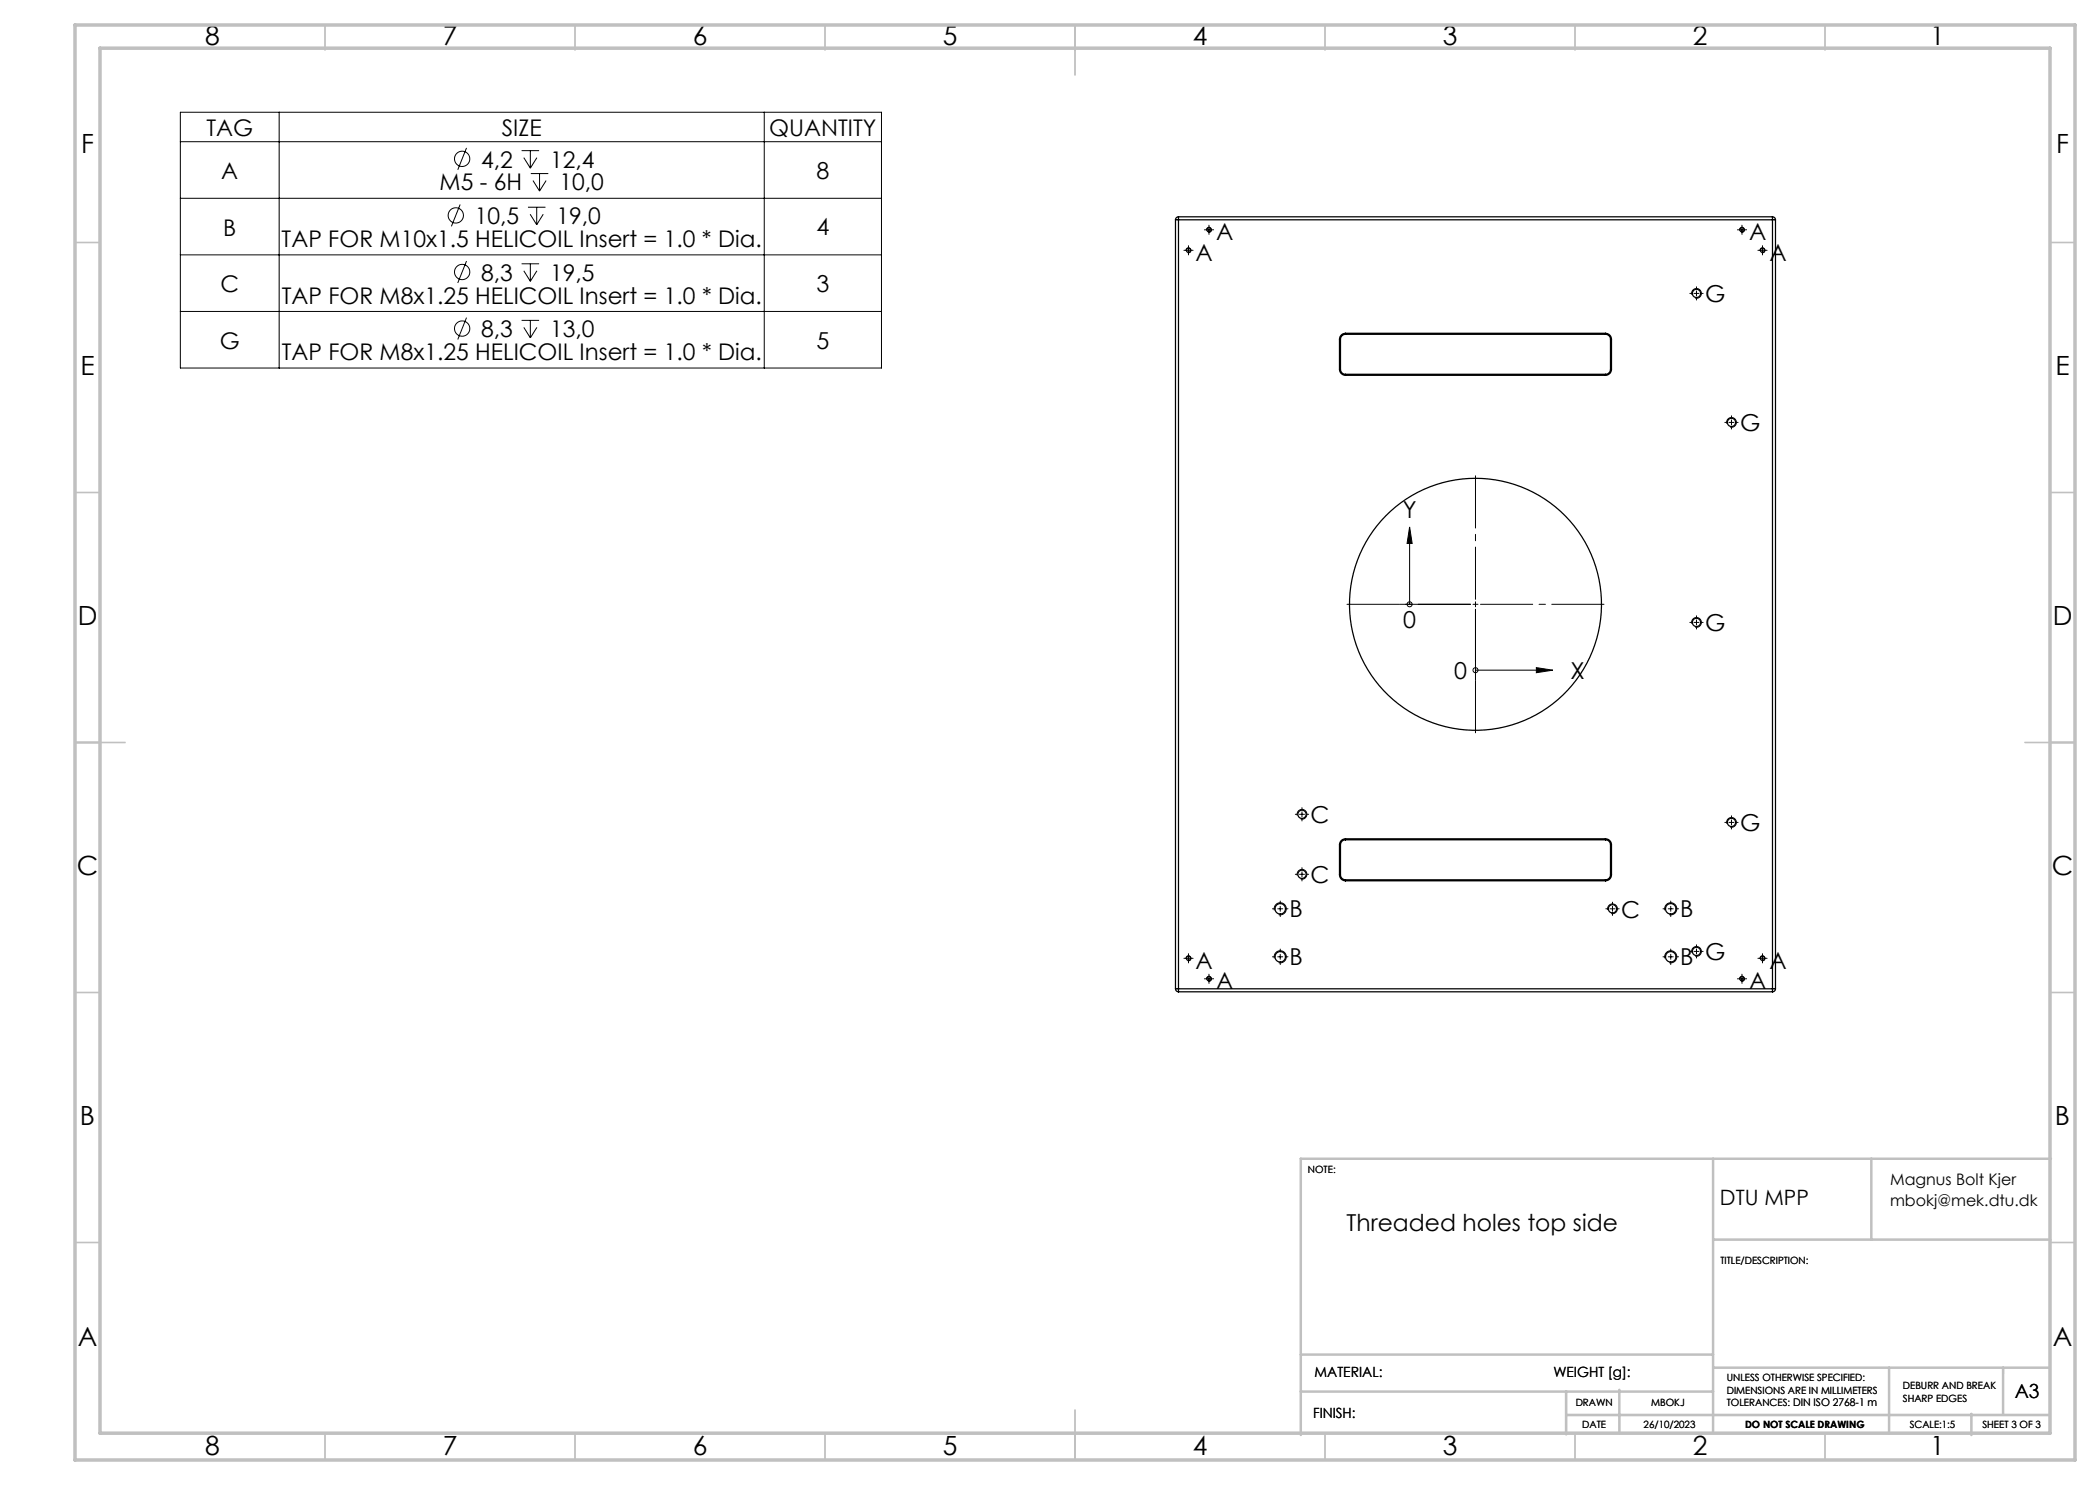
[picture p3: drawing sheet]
<svg xmlns="http://www.w3.org/2000/svg" width="420mm" height="297mm" viewBox="0 0 420 297" stroke-linecap="round" stroke-linejoin="round" font-family="sans-serif">
<g fill="none" stroke="#000" stroke-width=".25">
<path d="M235.1 44h120M235.1 44v153.8M235.7 43.4a.6 .6 0 0 0-.6 .6M235.7 43.4v155M235.7 43.4h118.8M354.5 43.4a.6 .6 0 0 1 .6 .6M354.5 43.4v155M355.1 44v153.8M267.9 73.9a1.2 1.2 0 0 0 1.2 1.2M267.9 67.9v6M267.9 73.9h.2M267.9 67.9h.2"/>
<path d="M268.1 73.9a1 1 0 0 0 1 1M268.1 67.9v6M269.1 66.7a1.2 1.2 0 0 0-1.2 1.2M269.1 66.9a1 1 0 0 0-1 1M269.1 75.1h52M269.1 66.7h52M269.1 66.7v.2M269.1 74.9v.2M269.1 74.9h52M269.1 66.9h52M321.1 66.7a1.2 1.2 0 0 1 1.2 1.2M321.1 66.9a1 1 0 0 1 1 1"/>
<path d="M321.1 66.7v.2M321.1 74.9v.2M322.1 73.9a1 1 0 0 1-1 1M322.1 67.9v6M322.1 73.9h.2M322.1 67.9h.2M322.3 73.9a1.2 1.2 0 0 1-1.2 1.2M322.3 67.9v6M267.9 175a1.2 1.2 0 0 0 1.2 1.2M267.9 169v6M267.9 175h.2M267.9 169h.2"/>
<path d="M268.1 175a1 1 0 0 0 1 1M268.1 169v6M269.1 167.8a1.2 1.2 0 0 0-1.2 1.2M269.1 168a1 1 0 0 0-1 1M269.1 167.8h52M269.1 176.2h52M269.1 167.8v.2M269.1 176v.2M269.1 168h52M269.1 176h52M321.1 167.8a1.2 1.2 0 0 1 1.2 1.2M321.1 168a1 1 0 0 1 1 1"/>
<path d="M321.1 167.8v.2M321.1 176v.2M322.1 175a1 1 0 0 1-1 1M322.1 175h.2M322.1 169v6M322.1 169h.2M322.3 175a1.2 1.2 0 0 1-1.2 1.2M322.3 169v6M235.1 197.8a.6 .6 0 0 0 .6 .6M235.1 197.8h120M235.7 198.4h118.8M355.1 197.8a.6 .6 0 0 1-.6 .6"/>
<circle cx="237.7" cy="50.1" r=".42"/>
<circle cx="241.8" cy="46" r=".42"/>
<circle cx="339.3" cy="58.7" r=".83"/>
<circle cx="348.4" cy="46" r=".42"/>
<circle cx="352.5" cy="50.1" r=".42"/>
<circle cx="346.3" cy="84.5" r=".83"/>
<circle cx="295.1" cy="120.9" r="25.2"/>
<circle cx="339.3" cy="124.5" r=".83"/>
<circle cx="260.4" cy="174.9" r=".83"/>
<circle cx="260.4" cy="162.9" r=".83"/>
<circle cx="346.3" cy="164.5" r=".83"/>
<circle cx="237.7" cy="191.7" r=".42"/>
<circle cx="241.8" cy="195.8" r=".42"/>
<circle cx="256" cy="181.8" r="1.05"/>
<circle cx="256" cy="191.4" r="1.05"/>
<circle cx="322.5" cy="181.8" r=".83"/>
<circle cx="334.1" cy="181.8" r="1.05"/>
<circle cx="334.1" cy="191.4" r="1.05"/>
<circle cx="339.3" cy="190.3" r=".83"/>
<circle cx="348.4" cy="195.8" r=".42"/>
<circle cx="352.5" cy="191.7" r=".42"/>
</g>
<g fill="none" stroke="#000" stroke-width=".2">
<path d="M36.1 22.4h140.2v51.2h-140.2zM36.1 28.3h140.2M36.1 39.7h140.2M55.8 22.4v51.2M93.3 29.6l-1.7 4.4M104.3 30.1h3.5M104.8 31.5l1.3 2.1M106.1 30.1v3.5M106.2 34.7h3.5M106.6 36.1l1.3 2.1M107.4 31.5l-1.3 2.1M107.9 34.7v3.5"/>
<path d="M109.2 36.1l-1.3 2.1M152.8 22.4v51.2M36.1 51h140.2M92 40.9l-1.7 4.4M93.3 52.2l-1.7 4.4M104.3 52.8h3.5M104.8 54.2l1.3 2.1M105.6 41.4h3.5M106 42.8l1.3 2.1M106.1 52.8v3.5M107.3 41.4v3.5M107.4 54.2l-1.3 2.1"/>
<path d="M108.7 42.8l-1.4 2.1M237.2 50.1h1M237.2 50.2a.5 .5 0 0 1 .5-.6 .5 .5 0 0 1 .5 .5 .5 .5 0 0 1-.6 .4M237.7 49.6v1M241.3 46h1M241.3 46.1a.5 .5 0 0 1 .5-.6 .5 .5 0 0 1 .5 .5 .5 .5 0 0 1-.6 .4M241.8 45.5v1M338.4 58.9a.98 .98 0 0 1 .8-1.2 .98 .98 0 0 1 1.1 1.1 .98 .98 0 0 1-1.3 .8M338.8 58.7h1M339.3 58.2v1M347.9 46h1M347.9 46.1a.5 .5 0 0 1 .5-.6 .5 .5 0 0 1 .5 .5 .5 .5 0 0 1-.6 .4"/>
<path d="M348.4 45.5v1M352 50.1h1M352 50.2a.5 .5 0 0 1 .5-.6 .5 .5 0 0 1 .5 .5 .5 .5 0 0 1-.6 .4M352.5 49.6v1M36.1 62.3h140.2M93.3 63.5l-1.7 4.4M104.3 64.1h3.5M104.8 65.5l1.3 2.1M106.1 64.1v3.5M107.4 65.5l-1.3 2.1M345.4 84.7a.98 .98 0 0 1 .8-1.2 .98 .98 0 0 1 1.1 1.1 .98 .98 0 0 1-1.3 .8M345.8 84.5h1"/>
<path d="M346.3 84v1M281.9 108.7v12.2M281.9 105.4l.5 3.3h-1zM279.9 120.9h14.2M294.6 120.9h1M295.1 120.4v1M295.1 121.9v14.1M295.1 134h12.2M307.3 133.5l3.3 .5-3.3 .5zM338.4 124.7a.98 .98 0 0 1 .8-1.2 .98 .98 0 0 1 1.1 1.1 .98 .98 0 0 1-1.3 .8M338.8 124.5h1M339.3 124v1"/>
<path d="M259.5 175.1a.98 .98 0 0 1 .8-1.2 .98 .98 0 0 1 1.1 1 .98 .98 0 0 1-1.3 .9M259.5 163.1a.98 .98 0 0 1 .8-1.2 .98 .98 0 0 1 1.1 1 .98 .98 0 0 1-1.3 .9M259.9 174.9h1M259.9 162.9h1M260.4 162.4v1M260.4 174.4v1M345.4 164.7a.98 .98 0 0 1 .8-1.2 .98 .98 0 0 1 1.1 1.1 .98 .98 0 0 1-1.3 .8M345.8 164.5h1M346.3 164v1M237.2 191.7h1M237.2 191.8a.5 .5 0 0 1 .5-.6 .5 .5 0 0 1 .5 .5 .5 .5 0 0 1-.6 .4M237.7 191.2v1"/>
<path d="M241.3 195.8h1M241.3 195.9a.5 .5 0 0 1 .5-.6 .5 .5 0 0 1 .5 .5 .5 .5 0 0 1-.6 .4M241.8 195.3v1M254.9 191.7a1.21 1.21 0 0 1 1-1.5 1.21 1.21 0 0 1 1.4 1.3 1.21 1.21 0 0 1-1.6 1M254.9 182.1a1.21 1.21 0 0 1 1-1.5 1.21 1.21 0 0 1 1.4 1.3 1.21 1.21 0 0 1-1.6 1M255.5 191.4h1M255.5 181.8h1M256 181.3v1M256 190.9v1M321.6 182a.98 .98 0 0 1 .8-1.2 .98 .98 0 0 1 1.1 1 .98 .98 0 0 1-1.3 .9M322 181.8h1M322.5 181.3v1"/>
<path d="M333 191.7a1.21 1.21 0 0 1 1-1.5 1.21 1.21 0 0 1 1.4 1.3 1.21 1.21 0 0 1-1.6 1M333 182.1a1.21 1.21 0 0 1 1-1.5 1.21 1.21 0 0 1 1.4 1.3 1.21 1.21 0 0 1-1.6 1M333.6 191.4h1M333.6 181.8h1M334.1 181.3v1M334.1 190.9v1M338.4 190.5a.98 .98 0 0 1 .8-1.2 .98 .98 0 0 1 1.1 1.1 .98 .98 0 0 1-1.3 .8M338.8 190.3h1M339.3 189.8v1M347.9 195.8h1M347.9 195.9a.5 .5 0 0 1 .5-.6 .5 .5 0 0 1 .5 .5 .5 .5 0 0 1-.6 .4M348.4 195.3v1"/>
<path d="M352 191.7h1M352 191.8a.5 .5 0 0 1 .5-.6 .5 .5 0 0 1 .5 .5 .5 .5 0 0 1-.6 .4M352.5 191.2v1"/>
<circle cx="92.4" cy="31.8" r="1.53"/>
<circle cx="91.2" cy="43.1" r="1.53"/>
<circle cx="92.4" cy="54.4" r="1.53"/>
<circle cx="92.4" cy="65.7" r="1.53"/>
<circle cx="281.9" cy="120.9" r=".5"/>
<circle cx="295.1" cy="134" r=".5"/>
</g>
<g fill="none" stroke="#c0c0c0" stroke-width=".35">
<path d="M65 5v5M115 5v5M165 5v5M215 5v10M265 5v5M315 5v5M365 5v5M15 48.5h5M410 48.5h5M15 98.5h5M410 98.5h5M15 148.5h10"/>
<path d="M405 148.5h10M15 198.5h5M410 198.5h5M15 248.5h5M410 248.5h5M65 287v5M115 287v5M165 287v5M215 282v10M265 287v5M315 287v5M365 287v5"/>
</g>
<g fill="none" stroke="#c0c0c0" stroke-width=".5">
<path d="M342.6 231.7v54.9M374.3 231.7v16.2M410.2 231.7h-150v55.3M342.6 247.9h67.5M260.2 278.3h82.4M260.2 270.9h82.4M313.2 278.3v8.6M323.9 278v8.6M342.6 273.5h67.4M377.8 273.5v13.1M400.6 273.5v9.3M313.2 283h96.8"/>
<path d="M394.3 282.8v4.2"/>
</g>
<path d="M15 5h400v287h-400zM20 9.6h390v277h-390z" fill="none" stroke="#c0c0c0" stroke-width=".7"/>
<path d="M295.1 119.9v-24.7M294.1 120.9h-24.7M295.1 121.9v24.7M296.1 120.9h24.7" fill="none" stroke="#000" stroke-width=".2" stroke-dasharray="15.2 1.3 1.3 1.3" stroke-dashoffset="4.8"/>
<g fill="none" stroke="#000" stroke-width=".2" stroke-dasharray="15.2 1.3 1.3 1.3">
<path d="M237.2 50.1h-.4M237.7 49.6v-.5M237.7 50.6v.4M238.2 50.1h.4M241.3 46h-.4M241.8 45.5v-.5M241.8 46.5v.4M242.3 46h.4M338.3 58.7h-.3M339.3 57.7v-.3M339.3 59.7v.3M340.3 58.7h.3"/>
<path d="M347.9 46h-.4M348.4 45.5v-.5M348.4 46.5v.4M348.9 46h.4M352 50.1h-.4M352.5 49.6v-.5M352.5 50.6v.4M353 50.1h.4M345.3 84.5h-.3M346.3 83.5v-.3M346.3 85.5v.3M347.3 84.5h.3"/>
<path d="M338.3 124.5h-.3M339.3 123.5v-.3M339.3 125.5v.3M340.3 124.5h.3M259.4 174.9h-.3M259.4 162.9h-.3M260.4 173.9v-.4M260.4 175.9v.3M260.4 161.9v-.4M260.4 163.9v.3M261.4 174.9h.3M261.4 162.9h.3"/>
<path d="M345.3 164.5h-.3M346.3 163.5v-.3M346.3 165.5v.3M347.3 164.5h.3M237.2 191.7h-.4M237.7 191.2v-.5M237.7 192.2v.4M238.2 191.7h.4M241.3 195.8h-.4M241.8 195.3v-.5M241.8 196.3v.4M242.3 195.8h.4"/>
<path d="M255 191.4h-.5M255 181.8h-.5M256 190.4v-.6M256 192.4v.5M256 180.8v-.6M256 182.8v.5M257 191.4h.6M257 181.8h.6M321.5 181.8h-.3M322.5 180.8v-.4M322.5 182.8v.3M323.5 181.8h.3"/>
<path d="M333.1 191.4h-.5M333.1 181.8h-.5M334.1 190.4v-.6M334.1 192.4v.5M334.1 180.8v-.6M334.1 182.8v.5M335.1 191.4h.6M335.1 181.8h.6M338.3 190.3h-.3M339.3 189.3v-.3M339.3 191.3v.3M340.3 190.3h.3"/>
<path d="M347.9 195.8h-.4M348.4 195.3v-.5M348.4 196.3v.4M348.9 195.8h.4M352 191.7h-.4M352.5 191.2v-.5M352.5 192.2v.4M353 191.7h.4"/>
</g>
<path d="M307.3 133.5l3.3 .5-3.3 .5zM281.9 105.4l.5 3.3h-1z" fill="#000"/>
<g font-size="5.3">
<text x="41" y="8.9">8</text>
<text x="88.5" y="8.9">7</text>
<text x="138.5" y="8.9">6</text>
<text x="188.5" y="8.9">5</text>
<text x="238.5" y="8.9">4</text>
<text x="288.5" y="8.9">3</text>
<text x="338.5" y="8.9">2</text>
<text x="386" y="8.9">1</text>
<text x="16.2" y="30.7">F</text>
<text x="411.2" y="30.7">F</text>
<text x="16.1" y="74.9">E</text>
<text x="411.1" y="74.9">E</text>
<text x="15.5" y="124.9">D</text>
<text x="410.5" y="124.9">D</text>
<text x="15.4" y="174.9">C</text>
<text x="410.4" y="174.9">C</text>
<text x="16" y="224.9">B</text>
<text x="411" y="224.9">B</text>
<text x="15.5" y="269.2">A</text>
<text x="410.5" y="269.2">A</text>
<text x="41" y="290.9">8</text>
<text x="88.5" y="290.9">7</text>
<text x="138.5" y="290.9">6</text>
<text x="188.5" y="290.9">5</text>
<text x="238.5" y="290.9">4</text>
<text x="288.5" y="290.9">3</text>
<text x="338.5" y="290.9">2</text>
<text x="386" y="290.9">1</text>
</g>
<g font-size="4.7">
<text x="163.3" y="35.8">8</text>
<text x="163.3" y="47.1">4</text>
<text x="239.1" y="52.1">A</text>
<text x="243.2" y="48">A</text>
<text x="349.8" y="48">A</text>
<text x="353.9" y="52.1">A</text>
<text x="163.3" y="58.4">3</text>
<text x="341" y="60.5">G</text>
<text x="163.3" y="69.7">5</text>
<text x="348" y="86.3">G</text>
<text x="280.6" y="103.7">Y</text>
<text x="280.6" y="125.6">0</text>
<text x="341" y="126.3">G</text>
<text x="290.8" y="135.8">0</text>
<text x="314.1" y="135.8">X</text>
<text x="262.1" y="164.7">C</text>
<text x="348" y="166.3">G</text>
<text x="262.1" y="176.7">C</text>
<text x="257.9" y="183.4">B</text>
<text x="324.2" y="183.6">C</text>
<text x="336" y="183.4">B</text>
<text x="239.1" y="193.7">A</text>
<text x="243.2" y="197.8">A</text>
<text x="257.9" y="193">B</text>
<text x="336" y="193">B G</text>
<text x="349.8" y="197.8">A</text>
<text x="353.9" y="193.7">A</text>
<text x="269.3" y="246.2">Threaded holes top side</text>
</g>
<g font-size="4.6">
<text x="41.3" y="27.1">TAG</text>
<text x="100.3" y="27.1">SIZE</text>
<text x="153.8" y="27.1">QUANTITY</text>
<text x="44.3" y="35.8">A</text>
<text x="96.2" y="33.5">4,2</text>
<text x="110" y="33.5">12,4</text>
<text x="87.9" y="38.1">M5 - 6H</text>
<text x="111.9" y="38.1">10,0</text>
<text x="44.6" y="47.1">B</text>
<text x="95" y="44.8">10,5</text>
<text x="111.3" y="44.8">19,0</text>
<text x="56.3" y="49.4">TAP FOR M10x1.5 HELICOIL Insert = 1.0 * Dia.</text>
<text x="44.1" y="58.4">C</text>
<text x="96.2" y="56.1">8,3</text>
<text x="110" y="56.1">19,5</text>
<text x="56.3" y="60.7">TAP FOR M8x1.25 HELICOIL Insert = 1.0 * Dia.</text>
<text x="44" y="69.7">G</text>
<text x="96.2" y="67.5">8,3</text>
<text x="110" y="67.5">13,0</text>
<text x="56.3" y="72">TAP FOR M8x1.25 HELICOIL Insert = 1.0 * Dia.</text>
</g>
<text font-size="4.2" x="344" y="240.9">DTU MPP</text>
<text font-size="3.9" x="403" y="279.6">A3</text>
<g font-size="3.2">
<text x="378" y="237">Magnus Bolt Kjer</text>
<text x="378" y="241.1">mbokj@mek.dtu.dk</text>
</g>
<g font-size="2.8">
<text x="262.9" y="275.4">MATERIAL:</text>
<text x="310.7" y="275.4">WEIGHT [g]:</text>
<text x="262.6" y="283.6">FINISH:</text>
</g>
<g font-size="2">
<text x="261.6" y="234.6">NOTE:</text>
<text x="344.1" y="252.7">TITLE/DESCRIPTION:</text>
<text x="315.1" y="281.3">DRAWN</text>
<text x="330.2" y="281.3">MBOKJ</text>
<text x="345.4" y="276.3">UNLESS OTHERWISE SPECIFIED:</text>
<text x="345.4" y="278.8">DIMENSIONS ARE IN MILLIMETERS</text>
<text x="345.4" y="281.3">TOLERANCES: DIN ISO 2768-1 m</text>
<text x="380.6" y="277.8">DEBURR AND BREAK</text>
<text x="380.6" y="280.3">SHARP EDGES</text>
<text x="316.4" y="285.6">DATE</text>
<text x="328.7" y="285.6">26/10/2023</text>
<text x="349" y="285.6">DO NOT SCALE DRAWING</text>
<text x="381.9" y="285.6">SCALE:1:5</text>
<text x="396.5" y="285.6">SHEET 3 OF 3</text>
</g>
</svg>
